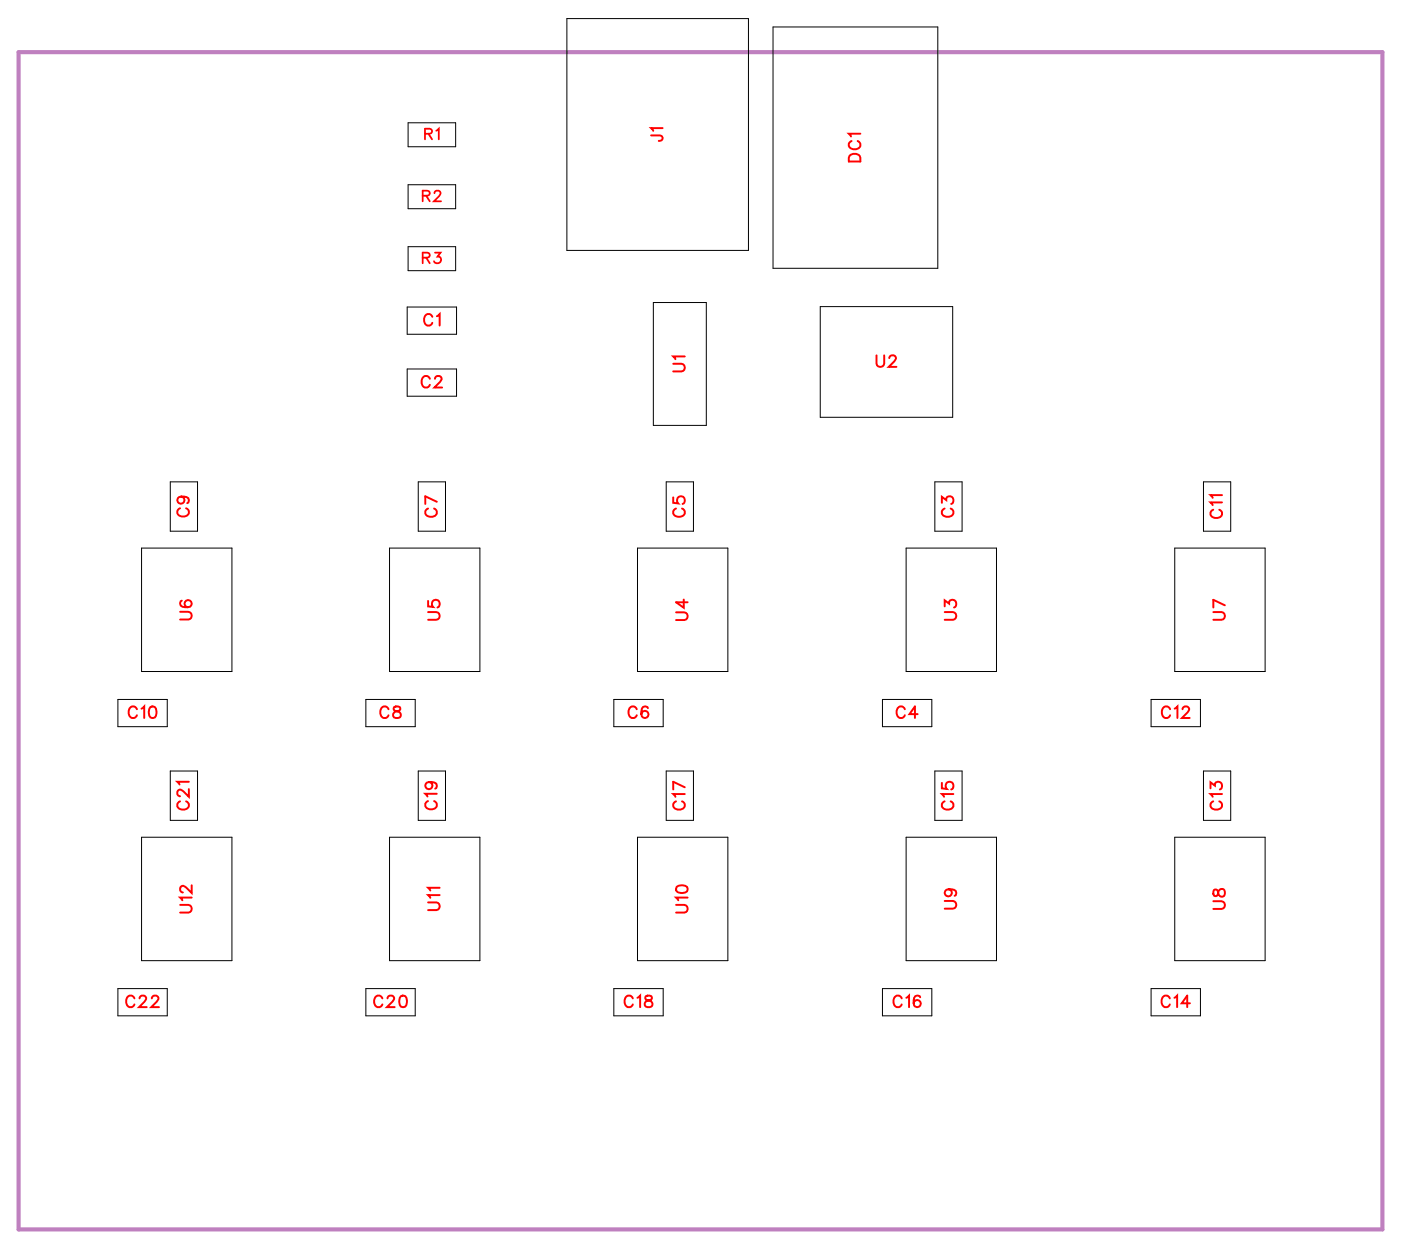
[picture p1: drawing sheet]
<svg xmlns="http://www.w3.org/2000/svg" width="86mm" height="77mm" viewBox="0 0 86 77" stroke-linecap="round" stroke-linejoin="round" font-family="sans-serif">
<path d="M1.1 3.2h83.9v72.4h-83.9z" fill="none" stroke="#bf80bf" stroke-width=".25"/>
<g fill="none" stroke="#000" stroke-width=".06">
<path d="M25 18.9h3.1v1.7h-3.1zM25.1 7.5h2.9v1.5h-2.9zM25.1 11.4h2.9v1.4h-2.9zM25.1 15.2h2.9v1.4h-2.9zM34.8 1.1h11.2v14.3h-11.2zM40.2 18.6h3.2v7.6h-3.2zM47.5 1.7h10.1v14.8h-10.1zM50.4 18.9h8.2v6.8h-8.2zM8.7 33.7h5.6v7.6h-5.6zM10.5 29.6h1.6v3.1h-1.6zM23.9 33.7h5.6v7.6h-5.6zM25 22.7h3.1v1.7h-3.1z"/>
<path d="M25.7 29.6h1.7v3.1h-1.7zM39.2 33.7h5.5v7.6h-5.5zM40.9 29.6h1.7v3.1h-1.7zM55.7 33.7h5.5v7.6h-5.5zM57.5 29.6h1.6v3.1h-1.6zM72.2 33.7h5.6v7.6h-5.6zM74 29.6h1.6v3.1h-1.6zM7.2 43h3.1v1.7h-3.1zM8.7 51.5h5.6v7.6h-5.6zM10.5 47.4h1.6v3h-1.6zM22.5 43h3v1.7h-3zM23.9 51.5h5.6v7.6h-5.6z"/>
<path d="M25.7 47.4h1.7v3h-1.7zM37.7 43h3.1v1.7h-3.1zM39.2 51.5h5.5v7.6h-5.5zM40.9 47.4h1.7v3h-1.7zM54.2 43h3.1v1.7h-3.1zM55.7 51.5h5.5v7.6h-5.5zM57.5 47.4h1.6v3h-1.6zM70.7 43h3.1v1.7h-3.1zM72.2 51.5h5.6v7.6h-5.6zM74 47.4h1.6v3h-1.6zM7.2 60.8h3.1v1.7h-3.1zM22.5 60.8h3v1.7h-3z"/>
<path d="M37.7 60.8h3.1v1.7h-3.1zM54.2 60.8h3.1v1.7h-3.1zM70.7 60.8h3.1v1.7h-3.1z"/>
</g>
<g fill="none" stroke="#f00" stroke-width=".12">
<path d="M26.6 19.5a.26 .26 0 0 0-.3-.2 .26 .26 0 0 0-.2 .3v.2a.26 .26 0 0 0 .2 .2 .26 .26 0 0 0 .3-.1M26.9 19.4l.1-.1v.7M40 8.3l.7 .1v.2l-.2 .1M40.7 7.9h-.7l.1 .1M52.3 9.5h.1h.4l.1 .4h-.7zM52.3 8.7a.26 .26 0 0 0-.1 .3 .26 .26 0 0 0 .2 .2h.2a.26 .26 0 0 0 .3-.2 .26 .26 0 0 0-.2-.3M52.9 8.2h-.7l.1 .2M11.1 31.3a.26 .26 0 0 0-.2 .3 .26 .26 0 0 0 .3 .2h.1a.26 .26 0 0 0 .3-.2 .26 .26 0 0 0-.2-.3M11.1 37.6h.5l.2 .2-.1 .3h-.6M11.1 30.5a.22 .22 0 0 1 .2 .3 .22 .22 0 0 1-.3 .1 .22 .22 0 0 1 0-.3l.1-.1a.34 .34 0 0 1 .5 .3l-.1 .1M11.2 36.9l-.1 .1a.35 .35 0 0 0 .3 .4 .35 .35 0 0 0 .4-.3 .22 .22 0 0 0-.2-.2 .22 .22 0 0 0-.3 .2 .22 .22 0 0 0 .2 .2M26.3 31.3a.26 .26 0 0 0-.2 .3 .26 .26 0 0 0 .3 .2h.2a.26 .26 0 0 0 .2-.2 .26 .26 0 0 0-.1-.3"/>
<path d="M26.3 37.6h.5l.2 .2-.1 .3h-.6M26.3 37v.3h.3a.25 .25 0 0 1 0-.4 .25 .25 0 0 1 .4 .1 .25 .25 0 0 1-.1 .4M26.4 23.3a.26 .26 0 0 0-.3-.2 .26 .26 0 0 0-.2 .3v.2a.26 .26 0 0 0 .2 .2 .26 .26 0 0 0 .3-.1M26.7 23.3l.2-.2h.1l.1 .2-.1 .2-.3 .3h.5M26.8 30.9l-.7-.4v.5M41.4 22.4h.5l.2 .2-.1 .2h-.6M41.4 30.6v.3l.3 .1a.25 .25 0 0 1 0-.4 .25 .25 0 0 1 .3 0 .25 .25 0 0 1 0 .4M41.5 31.3a.26 .26 0 0 0-.1 .3 .26 .26 0 0 0 .2 .2h.2a.26 .26 0 0 0 .3-.2 .26 .26 0 0 0-.2-.3M41.6 37.7h.5l.2 .2-.1 .2h-.6M42 36.9v.5l-.4-.4h.7M42.1 21.9h-.7l.1 .2M53.9 21.9v.5l.2 .2 .2-.1v-.6"/>
<path d="M54.7 22l.1-.1h.1l.2 .1-.1 .2-.4 .4h.5M57.9 30.9v-.4l.3 .3a.24 .24 0 0 1 .3-.2 .24 .24 0 0 1 0 .4M58.1 31.3a.26 .26 0 0 0-.2 .3 .26 .26 0 0 0 .3 .2h.1a.26 .26 0 0 0 .3-.2 .26 .26 0 0 0-.2-.3M58.1 37.6h.5l.2 .2-.1 .3h-.6M58.1 37.3v-.4l.2 .2a.24 .24 0 0 1 .4-.2 .25 .25 0 0 1-.1 .5M74.6 31.3a.26 .26 0 0 0-.2 .3 .26 .26 0 0 0 .3 .2h.1a.26 .26 0 0 0 .3-.2 .26 .26 0 0 0-.2-.3M74.6 37.6h.5l.2 .2-.1 .3h-.6M75.1 30.9h-.7l.1 .2M75.1 30.4h-.7l.1 .2M75.3 37.2l-.7-.3v.5M8.4 43.6a.26 .26 0 0 0-.3-.2 .26 .26 0 0 0-.2 .3v.2a.26 .26 0 0 0 .2 .3 .26 .26 0 0 0 .3-.2M8.7 43.6l.2-.2v.7"/>
<path d="M9.2 43.5l.1-.1a.37 .37 0 0 1 .3 .4 .37 .37 0 0 1-.3 .3 .45 .45 0 0 1-.1-.6zM11.1 49.3a.26 .26 0 0 0-.2 .3 .26 .26 0 0 0 .3 .2h.1a.26 .26 0 0 0 .3-.2 .26 .26 0 0 0-.2-.3M11.1 55.6h.5l.2 .2-.1 .3h-.6M11.6 48.5v.5l-.3-.3-.3-.1-.1 .1v.1l.2 .2M11.6 48.1h-.7l.1 .1M11.8 55.2h-.7l.1 .2M11.8 54.4v.5l-.4-.3-.2-.1-.1 .1v.1l.1 .2M23.9 43.6a.26 .26 0 0 0-.3-.2 .26 .26 0 0 0-.2 .3v.2a.26 .26 0 0 0 .2 .3 .26 .26 0 0 0 .3-.2M24.2 43.5v.2l.3 .1 .1 .1a.24 .24 0 0 1-.2 .3 .24 .24 0 0 1-.2-.3l.4-.3v-.1zM26.3 49.3a.26 .26 0 0 0-.2 .3 .26 .26 0 0 0 .3 .2h.2a.26 .26 0 0 0 .2-.2 .26 .26 0 0 0-.1-.3M26.3 55.5h.5l.2 .2-.1 .2-.6 .1M26.4 48.1a.22 .22 0 0 1 .2 .3 .22 .22 0 0 1-.4 .1 .22 .22 0 0 1 0-.4h.2a.34 .34 0 0 1 .4 .3l-.1 .1"/>
<path d="M26.8 48.8h-.7l.2 .2M27 55h-.7l.1 .2M27 54.6h-.7l.1 .2M39.1 43.6a.26 .26 0 0 0-.3-.2 .26 .26 0 0 0-.2 .3v.2a.26 .26 0 0 0 .2 .3 .26 .26 0 0 0 .3-.2M39.8 43.5a.35 .35 0 0 0-.4 .2 .35 .35 0 0 0 .2 .4 .22 .22 0 0 0 .3-.2 .22 .22 0 0 0-.2-.2 .22 .22 0 0 0-.3 .2M41.5 49.3a.26 .26 0 0 0-.1 .3 .26 .26 0 0 0 .2 .2h.2a.26 .26 0 0 0 .3-.2 .26 .26 0 0 0-.2-.3M41.6 55.6h.5l.2 .2-.1 .3h-.6M41.6 54.5l.3-.1a.3 .3 0 0 1 .4 .3 .38 .38 0 0 1-.4 .2 .38 .38 0 0 1-.3-.3zM42.1 48.8h-.7l.1 .2M42.1 48.4l-.7-.3v.4M42.3 55.2h-.7l.1 .2M55.6 43.6a.26 .26 0 0 0-.3-.2 .26 .26 0 0 0-.2 .3v.2a.26 .26 0 0 0 .2 .3 .26 .26 0 0 0 .3-.2"/>
<path d="M56.4 43.9h-.5l.3-.5v.7M57.9 48.1v.4h.3a.25 .25 0 0 1 0-.4 .25 .25 0 0 1 .4 .1 .25 .25 0 0 1-.1 .3M58.1 49.3a.26 .26 0 0 0-.2 .3 .26 .26 0 0 0 .3 .2h.1a.26 .26 0 0 0 .3-.2 .26 .26 0 0 0-.2-.3M58.1 55.4h.5l.2 .2-.1 .2-.6 .1M58.3 54.7a.22 .22 0 0 1 .2 .3 .22 .22 0 0 1-.4 .1 .22 .22 0 0 1 .1-.4h.1a.34 .34 0 0 1 .5 .3l-.1 .1M58.6 48.8h-.7l.1 .2M71.9 43.6a.26 .26 0 0 0-.3-.2 .26 .26 0 0 0-.2 .3v.2a.26 .26 0 0 0 .2 .3 .26 .26 0 0 0 .3-.2M72.2 43.6l.2-.2v.7M72.7 43.6l.1-.2h.2l.1 .2-.1 .2-.4 .3h.5M74.4 48.5v-.4l.3 .2a.24 .24 0 0 1 .3-.2 .24 .24 0 0 1 0 .4M74.6 49.3a.26 .26 0 0 0-.2 .3 .26 .26 0 0 0 .3 .2h.1a.26 .26 0 0 0 .3-.2 .26 .26 0 0 0-.2-.3M74.6 55.4h.5l.2 .2-.1 .3h-.6"/>
<path d="M74.6 54.7v.4h.1l.3-.4a.24 .24 0 0 1 .3 .2 .24 .24 0 0 1-.3 .2l-.1-.1-.1-.3zM75.1 48.8h-.7l.1 .2M8.3 61.4a.26 .26 0 0 0-.3-.2 .26 .26 0 0 0-.2 .3v.2a.26 .26 0 0 0 .2 .2 .26 .26 0 0 0 .3-.1M8.6 61.4l.1-.2h.1l.2 .2-.1 .2-.4 .3h.5M9.3 61.4l.2-.2h.1l.1 .2-.1 .2-.3 .3h.5M23.5 61.4a.26 .26 0 0 0-.3-.2 .26 .26 0 0 0-.2 .3v.2a.26 .26 0 0 0 .2 .2 .26 .26 0 0 0 .3-.1M23.8 61.4l.2-.2h.1l.1 .2-.1 .2-.3 .3h.5M24.6 61.3l.1-.1a.37 .37 0 0 1 .3 .4 .37 .37 0 0 1-.3 .3 .45 .45 0 0 1-.1-.6zM38.9 61.4a.26 .26 0 0 0-.3-.2 .26 .26 0 0 0-.2 .3v.2a.26 .26 0 0 0 .2 .2 .26 .26 0 0 0 .3-.1M39.2 61.4l.1-.2v.7M39.7 61.3v.2l.3 .1 .1 .1a.24 .24 0 0 1-.2 .2 .24 .24 0 0 1-.3-.2l.5-.3-.1-.1zM55.4 61.4a.26 .26 0 0 0-.3-.2 .26 .26 0 0 0-.2 .3v.2a.26 .26 0 0 0 .2 .2 .26 .26 0 0 0 .3-.1"/>
<path d="M55.7 61.4l.2-.2v.7M56.6 61.3h-.1a.35 .35 0 0 0-.4 .2 .35 .35 0 0 0 .3 .4 .22 .22 0 0 0 .2-.2 .22 .22 0 0 0-.2-.2 .22 .22 0 0 0-.2 .2M71.9 61.4a.26 .26 0 0 0-.3-.2 .26 .26 0 0 0-.2 .3v.2a.26 .26 0 0 0 .2 .2 .26 .26 0 0 0 .3-.1M72.2 61.4l.1-.2v.7M73.1 61.7h-.5l.4-.5v.7"/>
</g>
<path d="M26 12h.4v-.2l-.4-.1v.7M26 15.8h.4v-.2l-.4-.1v.7M26.1 8.2h.4v-.2l-.4-.1v.7M26.2 12l.2 .4M26.2 15.8l.2 .4M26.3 8.2l.3 .4M26.7 11.9l.1-.2 .3 .1-.4 .6h.4M26.7 15.5h.4l-.2 .3a.22 .22 0 0 1 .2 .3 .22 .22 0 0 1-.4 0M26.8 8l.2-.1v.7" fill="none" stroke="#f00" stroke-width=".11"/>
<g font-size="1.2" fill="#fff">
<text x="41" y="8.7" transform="rotate(-90 41 8.7)">J1</text>
<text x="53.2" y="10" transform="rotate(-90 53.2 10)">DC1</text>
<text x="26" y="20.3">C1</text>
<text x="42.4" y="22.9" transform="rotate(-90 42.4 22.9)">U1</text>
<text x="53.8" y="22.9">U2</text>
<text x="25.9" y="24.1">C2</text>
<text x="11.9" y="31.8" transform="rotate(-90 11.9 31.8)">C9</text>
<text x="27.1" y="31.8" transform="rotate(-90 27.1 31.8)">C7</text>
<text x="42.4" y="31.8" transform="rotate(-90 42.4 31.8)">C5</text>
<text x="58.9" y="31.8" transform="rotate(-90 58.9 31.8)">C3</text>
<text x="75.4" y="31.9" transform="rotate(-90 75.4 31.9)">C11</text>
<text x="12.1" y="38.2" transform="rotate(-90 12.1 38.2)">U6</text>
<text x="27.3" y="38.2" transform="rotate(-90 27.3 38.2)">U5</text>
<text x="42.6" y="38.2" transform="rotate(-90 42.6 38.2)">U4</text>
<text x="59.1" y="38.2" transform="rotate(-90 59.1 38.2)">U3</text>
<text x="75.6" y="38.2" transform="rotate(-90 75.6 38.2)">U7</text>
<text x="7.8" y="44.4">C10</text>
<text x="23.3" y="44.4">C8</text>
<text x="38.6" y="44.4">C6</text>
<text x="55" y="44.4">C4</text>
<text x="71.3" y="44.4">C12</text>
<text x="11.9" y="49.8" transform="rotate(-90 11.9 49.8)">C21</text>
<text x="27.1" y="49.8" transform="rotate(-90 27.1 49.8)">C19</text>
<text x="42.4" y="49.8" transform="rotate(-90 42.4 49.8)">C17</text>
<text x="58.9" y="49.8" transform="rotate(-90 58.9 49.8)">C15</text>
<text x="75.4" y="49.8" transform="rotate(-90 75.4 49.8)">C13</text>
<text x="12.1" y="56.2" transform="rotate(-90 12.1 56.2)">U12</text>
<text x="27.3" y="56" transform="rotate(-90 27.3 56)">U11</text>
<text x="42.6" y="56.2" transform="rotate(-90 42.6 56.2)">U10</text>
<text x="59.1" y="55.9" transform="rotate(-90 59.1 55.9)">U9</text>
<text x="75.6" y="56" transform="rotate(-90 75.6 56)">U8</text>
<text x="7.7" y="62.2">C22</text>
<text x="22.9" y="62.2">C20</text>
<text x="38.3" y="62.2">C18</text>
<text x="54.9" y="62.2">C16</text>
<text x="71.3" y="62.2">C14</text>
</g>
<g font-size="1.1" fill="#fff">
<text x="26.1" y="8.8">R1</text>
<text x="25.9" y="12.7">R2</text>
<text x="25.9" y="16.5">R3</text>
</g>
</svg>
